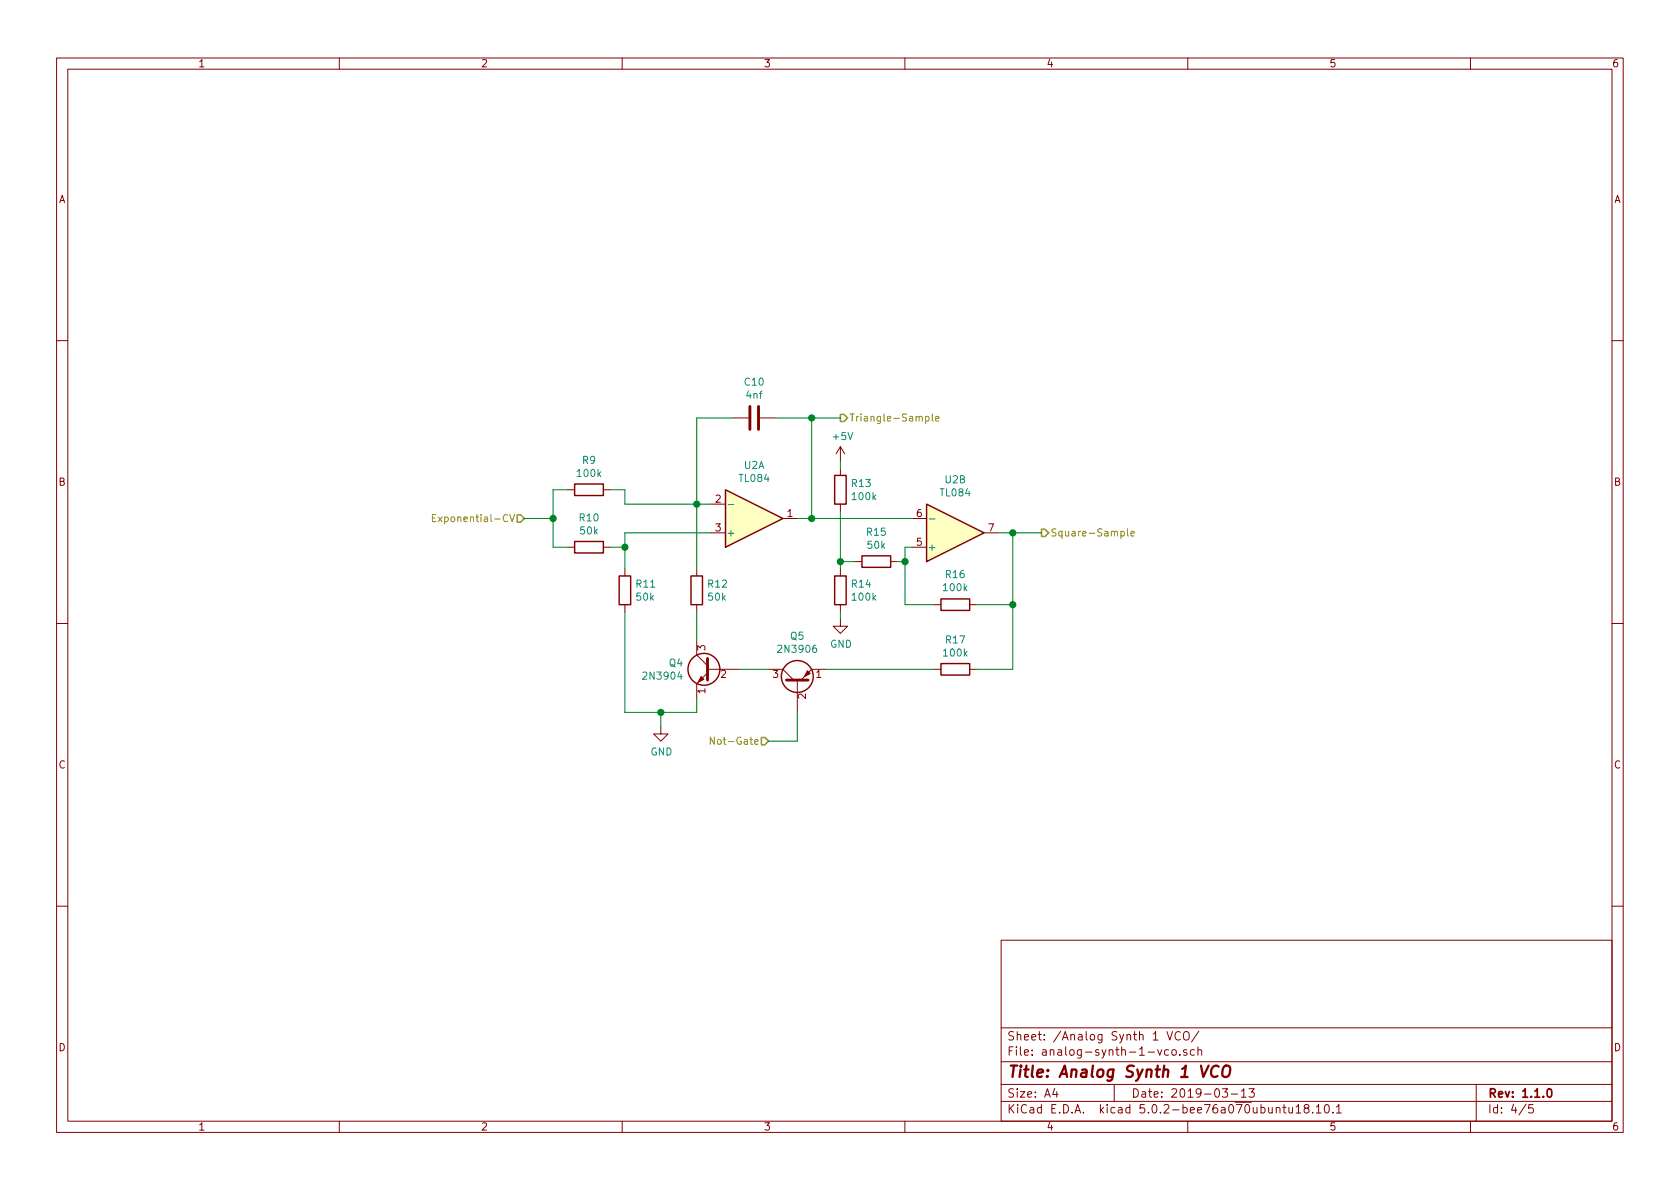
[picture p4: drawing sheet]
EESchema Schematic File Version 4
LIBS:analog-synth-1-cache
EELAYER 26 0
EELAYER END
$Descr A4 11693 8268
encoding utf-8
Sheet 4 5
Title "Analog Synth 1 VCO"
Date "2019-03-13"
Rev "1.1.0"
Comp ""
Comment1 ""
Comment2 ""
Comment3 ""
Comment4 ""
$EndDescr
$Comp
L Amplifier_Operational:TL084 U2
U 1 1
P 5250 3600
F 0 "U2" H 5250 3233 50  0000 C CNN
F 1 "TL084" H 5250 3324 50  0000 C CNN
F 2 "" H 5200 3700 50  0001 C CNN
F 3 "http://www.ti.com/lit/ds/symlink/tl081.pdf" H 5300 3800 50  0001 C CNN
	1    5250 3600
	1    0    0    1   
$EndComp
$Comp
L Device:R R9
U 1 1
P 4100 3400
F 0 "R9" V 3893 3400 50  0000 C CNN
F 1 "100k" V 3984 3400 50  0000 C CNN
F 2 "" V 4030 3400 50  0001 C CNN
F 3 "~" H 4100 3400 50  0001 C CNN
	1    4100 3400
	0    1    1    0   
$EndComp
$Comp
L Device:R R10
U 1 1
P 4100 3800
F 0 "R10" V 3893 3800 50  0000 C CNN
F 1 "50k" V 3984 3800 50  0000 C CNN
F 2 "" V 4030 3800 50  0001 C CNN
F 3 "~" H 4100 3800 50  0001 C CNN
	1    4100 3800
	0    1    1    0   
$EndComp
Wire Wire Line
	4250 3400 4350 3400
Wire Wire Line
	4350 3400 4350 3500
Wire Wire Line
	4350 3500 4850 3500
Wire Wire Line
	4250 3800 4350 3800
Wire Wire Line
	4350 3800 4350 3700
Wire Wire Line
	4350 3700 4950 3700
Wire Wire Line
	3950 3400 3850 3400
Wire Wire Line
	3850 3400 3850 3600
Wire Wire Line
	3850 3800 3950 3800
Text HLabel 3650 3600 0    50   Input ~ 0
Exponential-CV
Wire Wire Line
	3650 3600 3850 3600
Connection ~ 3850 3600
Wire Wire Line
	3850 3600 3850 3800
$Comp
L Device:R R11
U 1 1
P 4350 4100
F 0 "R11" H 4420 4146 50  0000 L CNN
F 1 "50k" H 4420 4055 50  0000 L CNN
F 2 "" V 4280 4100 50  0001 C CNN
F 3 "~" H 4350 4100 50  0001 C CNN
	1    4350 4100
	1    0    0    -1  
$EndComp
$Comp
L Device:R R12
U 1 1
P 4850 4100
F 0 "R12" H 4920 4146 50  0000 L CNN
F 1 "50k" H 4920 4055 50  0000 L CNN
F 2 "" V 4780 4100 50  0001 C CNN
F 3 "~" H 4850 4100 50  0001 C CNN
	1    4850 4100
	1    0    0    -1  
$EndComp
Wire Wire Line
	4350 3800 4350 3950
Connection ~ 4350 3800
Wire Wire Line
	4850 3500 4850 3950
Connection ~ 4850 3500
Wire Wire Line
	4850 3500 4950 3500
$Comp
L Device:C C10
U 1 1
P 5250 2900
F 0 "C10" V 4998 2900 50  0000 C CNN
F 1 "4nf" V 5089 2900 50  0000 C CNN
F 2 "" H 5288 2750 50  0001 C CNN
F 3 "~" H 5250 2900 50  0001 C CNN
	1    5250 2900
	0    1    1    0   
$EndComp
Wire Wire Line
	5100 2900 4850 2900
Wire Wire Line
	4850 2900 4850 3500
Wire Wire Line
	5400 2900 5650 2900
Wire Wire Line
	5650 2900 5650 3600
Wire Wire Line
	5650 3600 5550 3600
$Comp
L Transistor_BJT:2N3904 Q4
U 1 1
P 4950 4650
F 0 "Q4" H 5141 4696 50  0000 L CNN
F 1 "2N3904" H 5141 4605 50  0000 L CNN
F 2 "Package_TO_SOT_THT:TO-92_Inline" H 5150 4575 50  0001 L CIN
F 3 "https://www.fairchildsemi.com/datasheets/2N/2N3904.pdf" H 4950 4650 50  0001 L CNN
	1    4950 4650
	-1   0    0    -1  
$EndComp
Wire Wire Line
	4850 4250 4850 4450
$Comp
L power:GND #PWR031
U 1 1
P 4600 5050
F 0 "#PWR031" H 4600 4800 50  0001 C CNN
F 1 "GND" H 4605 4877 50  0000 C CNN
F 2 "" H 4600 5050 50  0001 C CNN
F 3 "" H 4600 5050 50  0001 C CNN
	1    4600 5050
	1    0    0    -1  
$EndComp
Wire Wire Line
	4850 4850 4850 4950
Wire Wire Line
	4850 4950 4600 4950
Wire Wire Line
	4600 4950 4600 5050
Wire Wire Line
	4600 4950 4350 4950
Wire Wire Line
	4350 4950 4350 4250
Connection ~ 4600 4950
$Comp
L Transistor_BJT:2N3906 Q5
U 1 1
P 5550 4750
F 0 "Q5" V 5878 4750 50  0000 C CNN
F 1 "2N3906" V 5787 4750 50  0000 C CNN
F 2 "Package_TO_SOT_THT:TO-92_Inline" H 5750 4675 50  0001 L CIN
F 3 "https://www.fairchildsemi.com/datasheets/2N/2N3906.pdf" H 5550 4750 50  0001 L CNN
	1    5550 4750
	0    -1   -1   0   
$EndComp
Wire Wire Line
	5350 4650 5150 4650
Text HLabel 5350 5150 0    50   Input ~ 0
Not-Gate
Wire Wire Line
	5350 5150 5550 5150
Wire Wire Line
	5550 5150 5550 4950
Text HLabel 5850 2900 2    50   Output ~ 0
Triangle-Sample
Wire Wire Line
	5850 2900 5650 2900
Connection ~ 5650 2900
$Comp
L Amplifier_Operational:TL084 U2
U 2 1
P 6650 3700
F 0 "U2" H 6650 3333 50  0000 C CNN
F 1 "TL084" H 6650 3424 50  0000 C CNN
F 2 "" H 6600 3800 50  0001 C CNN
F 3 "http://www.ti.com/lit/ds/symlink/tl081.pdf" H 6700 3900 50  0001 C CNN
	2    6650 3700
	1    0    0    1   
$EndComp
Wire Wire Line
	5650 3600 6350 3600
Connection ~ 5650 3600
$Comp
L Device:R R13
U 1 1
P 5850 3400
F 0 "R13" H 5920 3446 50  0000 L CNN
F 1 "100k" H 5920 3355 50  0000 L CNN
F 2 "" V 5780 3400 50  0001 C CNN
F 3 "~" H 5850 3400 50  0001 C CNN
	1    5850 3400
	1    0    0    -1  
$EndComp
$Comp
L power:+5V #PWR032
U 1 1
P 5850 3200
F 0 "#PWR032" H 5850 3050 50  0001 C CNN
F 1 "+5V" H 5865 3373 50  0000 C CNN
F 2 "" H 5850 3200 50  0001 C CNN
F 3 "" H 5850 3200 50  0001 C CNN
	1    5850 3200
	1    0    0    -1  
$EndComp
Wire Wire Line
	5850 3200 5850 3250
$Comp
L Device:R R15
U 1 1
P 6100 3900
F 0 "R15" V 5893 3900 50  0000 C CNN
F 1 "50k" V 5984 3900 50  0000 C CNN
F 2 "" V 6030 3900 50  0001 C CNN
F 3 "~" H 6100 3900 50  0001 C CNN
	1    6100 3900
	0    1    1    0   
$EndComp
Wire Wire Line
	6350 3800 6300 3800
$Comp
L Device:R R14
U 1 1
P 5850 4100
F 0 "R14" H 5920 4146 50  0000 L CNN
F 1 "100k" H 5920 4055 50  0000 L CNN
F 2 "" V 5780 4100 50  0001 C CNN
F 3 "~" H 5850 4100 50  0001 C CNN
	1    5850 4100
	1    0    0    -1  
$EndComp
$Comp
L power:GND #PWR033
U 1 1
P 5850 4300
F 0 "#PWR033" H 5850 4050 50  0001 C CNN
F 1 "GND" H 5855 4127 50  0000 C CNN
F 2 "" H 5850 4300 50  0001 C CNN
F 3 "" H 5850 4300 50  0001 C CNN
	1    5850 4300
	1    0    0    -1  
$EndComp
Wire Wire Line
	6300 3800 6300 3900
Wire Wire Line
	6300 3900 6250 3900
Wire Wire Line
	5950 3900 5850 3900
Wire Wire Line
	5850 3900 5850 3950
Wire Wire Line
	5850 4250 5850 4300
Wire Wire Line
	5850 3900 5850 3550
Connection ~ 5850 3900
$Comp
L Device:R R16
U 1 1
P 6650 4200
F 0 "R16" V 6857 4200 50  0000 C CNN
F 1 "100k" V 6766 4200 50  0000 C CNN
F 2 "" V 6580 4200 50  0001 C CNN
F 3 "~" H 6650 4200 50  0001 C CNN
	1    6650 4200
	0    -1   -1   0   
$EndComp
Wire Wire Line
	6500 4200 6300 4200
Wire Wire Line
	6300 4200 6300 3900
Connection ~ 6300 3900
Wire Wire Line
	6800 4200 7050 4200
Wire Wire Line
	7050 4200 7050 3700
Wire Wire Line
	7050 3700 6950 3700
Text HLabel 7250 3700 2    50   Output ~ 0
Square-Sample
Wire Wire Line
	7250 3700 7050 3700
Connection ~ 7050 3700
$Comp
L Device:R R17
U 1 1
P 6650 4650
F 0 "R17" V 6443 4650 50  0000 C CNN
F 1 "100k" V 6534 4650 50  0000 C CNN
F 2 "" V 6580 4650 50  0001 C CNN
F 3 "~" H 6650 4650 50  0001 C CNN
	1    6650 4650
	0    1    1    0   
$EndComp
Wire Wire Line
	7050 4200 7050 4650
Wire Wire Line
	7050 4650 6800 4650
Connection ~ 7050 4200
Wire Wire Line
	6500 4650 5750 4650
$EndSCHEMATC
